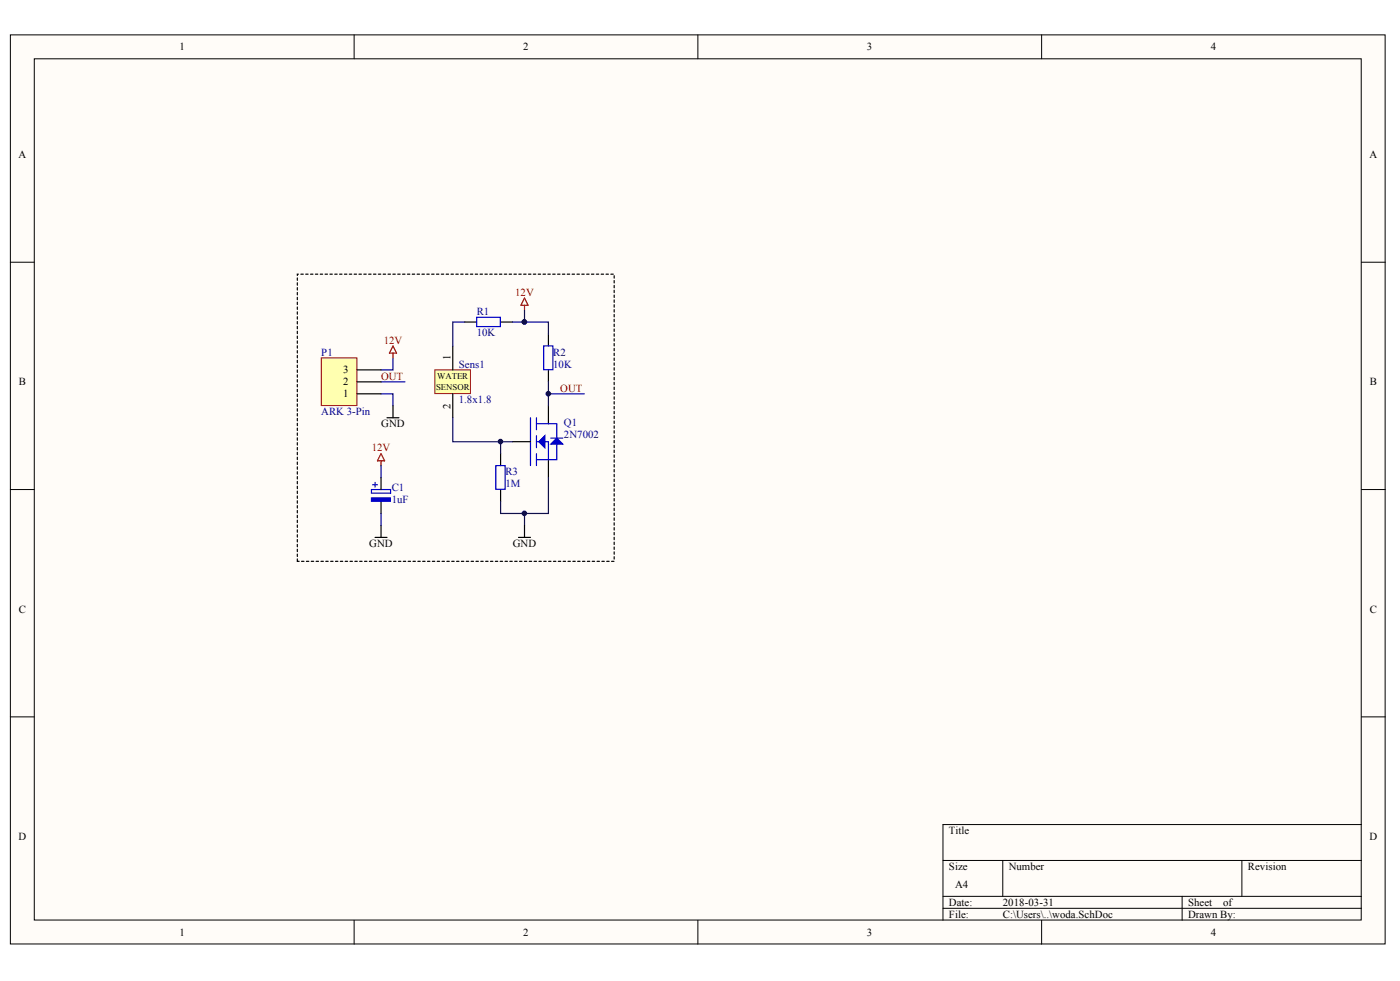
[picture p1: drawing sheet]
# Altium project woda.PrjPcb
1 sheet, 7 parts. Net scope: global (net labels, ports and power ports of the same name join across sheets).
Board file: woda.PcbDoc

## Sheet woda.SchDoc
size A4

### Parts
C1  1uF  [TANC_A]
P1  ARK 3-Pin  [ARK-3.5mm-3pin]
Q1  2N7002  [SOT23]
R1  10K  [R0805]
R2  10K  [R0805]
R3  1M  [R0805]
Sens1  1.8x1.8  [water_sensor]

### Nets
12V: C1.1 P1.3 R1.1 R2.2
GND: C1.2 P1.1 Q1.2(S) R3.1
OUT: P1.2 Q1.3(D) R2.1
NetQ1_1: Q1.1(G) R3.2 Sens1.2
NetR1_2: R1.2 Sens1.1
